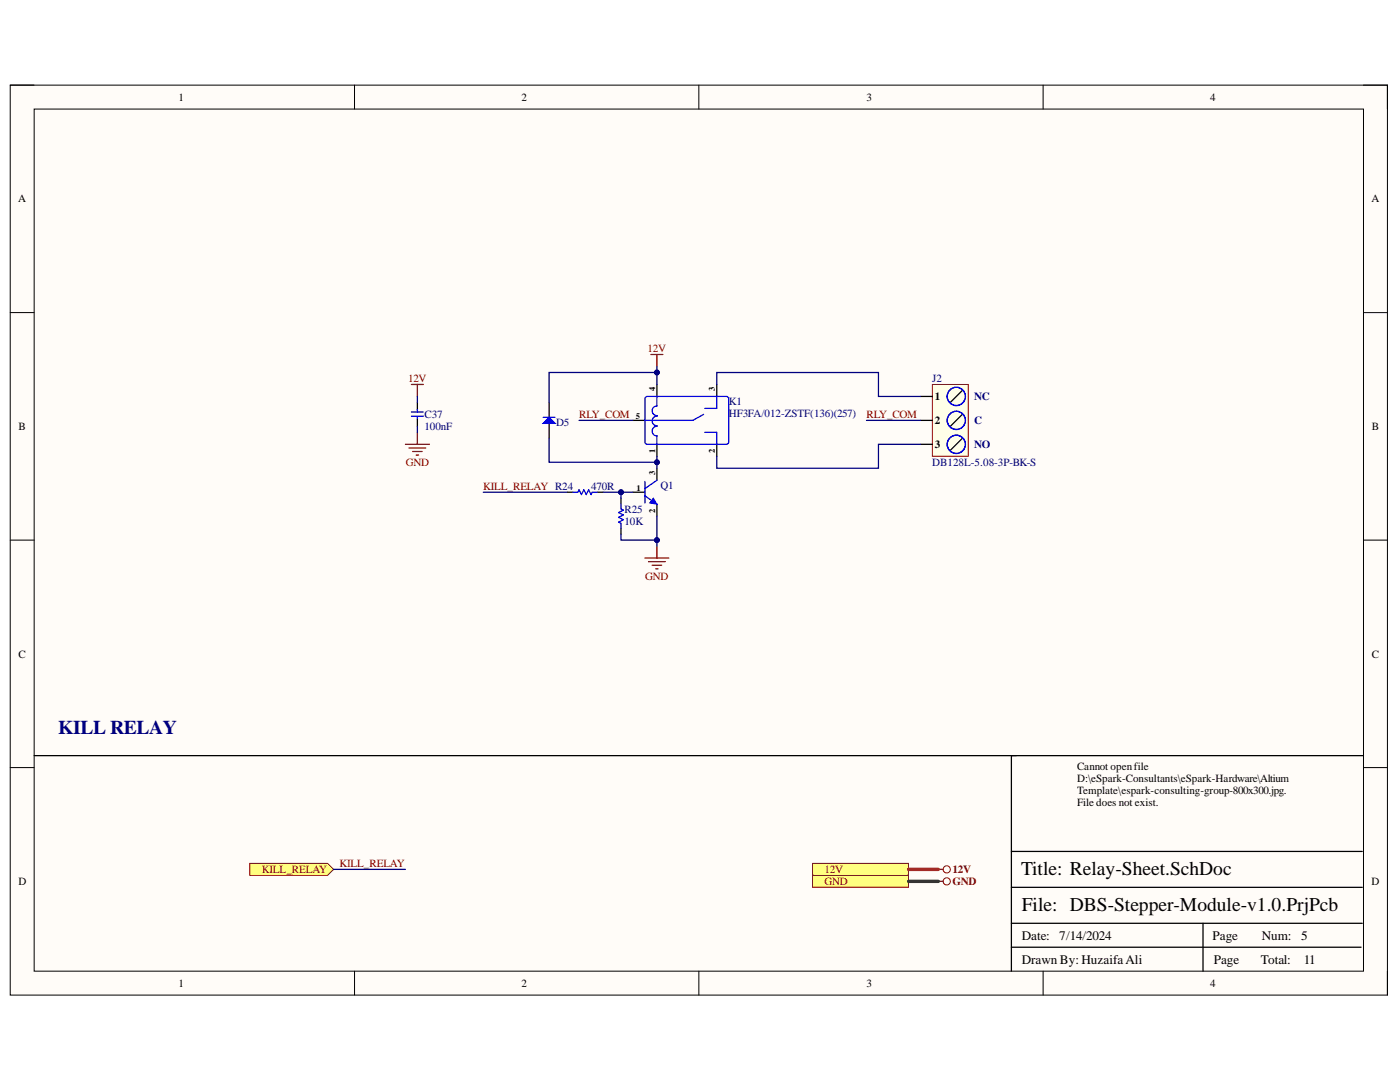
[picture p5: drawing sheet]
<svg xmlns="http://www.w3.org/2000/svg" width="279mm" height="216mm" viewBox="0 0 279 216" stroke-linecap="round" stroke-linejoin="round" font-family="sans-serif">
<path d="M2 17h274.9v181.6h-274.9z" fill-rule="evenodd" fill="#fffcf8"/>
<path d="M2 17h274.9v181.6h-274.9z" fill="none" stroke="#000" stroke-width=".2"/>
<path d="M6.8 21.8h265.3v172h-265.3z" fill-rule="evenodd" fill="#fffcf8"/>
<g fill="none" stroke="#000" stroke-width=".2">
<path d="M2 17h4.8M70.8 17v4.8M139.5 17v4.8M208.2 17v4.8M272.1 17h4.8v4.8M6.8 21.8h265.3v172h-265.3zM2 62.4h4.8M272.1 62.4h4.8M2 107.8h4.8M272.1 107.8h4.8M2 153.2h4.8M272.1 153.2h4.8"/>
<path d="M70.8 193.8v4.8M139.5 193.8v4.8M208.2 193.8v4.8M276.9 193.8v4.8"/>
</g>
<path d="M131.1 76.7v2.4M143 76.7v2.4M126.3 83.9h2.4M131.1 88.7v2.3M143 88.7v2.3M272.1 150.8h-70.3v43M201.8 177.1h70.1M201.8 169.9h70.1M201.8 189h69.8M201.8 184.2h70.1M240.1 184.2v9.6" fill="none" stroke="#000" stroke-width=".25"/>
<path d="M128.9 79.2h16.3l.2 .4v8.8l-.4 .3-16.1-.1-.2-.4v-8.6zM131.1 79.1v1.9M143 79.1v2.4h-2.3M131.1 87v1.7M131.2 85.1a.95 .95 0 0 0-1.1 .9 .95 .95 0 0 0 1.1 1M131.2 83a.95 .95 0 0 0-1.1 1 .95 .95 0 0 0 1.1 .9M131.2 81a.95 .95 0 0 0-1.1 1 .95 .95 0 0 0 1.1 .9M140.4 82.7l-2.1 1.2h-9.6M140.7 86.3h2.3v2.4" fill="none" stroke="#00f" stroke-width=".25"/>
<path d="M186.1 76.7h7.1v14.3h-7.1z" fill-rule="evenodd" fill="#ffffe8"/>
<path d="M186.1 76.7h7.1v14.3h-7.1z" fill="none" stroke="#800000" stroke-width=".2"/>
<path d="M183.7 79.1h2.4M192 77.9l-2.3 2.4M109.6 80.3v3M109.6 84.5v3M183.7 83.9h2.4M183.7 88.7h2.4M192 82.7l-2.3 2.4M192 87.5l-2.3 2.4M6.8 150.8h196" fill="none" stroke="#000" stroke-width=".25"/>
<g fill="none" stroke="#00f" stroke-width=".25">
<circle cx="190.8" cy="79.1" r="1.82"/>
<circle cx="190.9" cy="79.1" r="1.82"/>
<circle cx="190.8" cy="88.7" r="1.82"/>
<circle cx="190.9" cy="83.9" r="1.82"/>
<circle cx="190.9" cy="88.7" r="1.82"/>
</g>
<path d="M109.6 83.3l1.2 1.2h-2.4z" fill="#00f"/>
<path d="M108.4 83.3h2.4M109.6 83.3l1.2 1.2h-2.4zM128.7 98.9l2.4 1.7M128.7 96.1v4.3M131.1 95.8l-2.4 1.7" fill="none" stroke="#00f" stroke-width=".25"/>
<path d="M128.7 111.4h4.8M129.4 112.1h3.4M130.1 112.8h2M130.9 113.5h.4M131.1 109v2.4" fill="none" stroke="#800000" stroke-width=".25"/>
<path d="M126.3 98.2h2.4M131.1 93.4v2.4M131.1 100.6v2.4" fill="none" stroke="#000" stroke-width=".25"/>
<path d="M130.4 99.4l.7 1.2-1.4-.2z" fill="#00f"/>
<path d="M130.4 99.4l.7 1.2-1.4-.2z" fill="none" stroke="#00f" stroke-width=".2"/>
<path d="M113.2 98.2h1.2M119.2 98.2h1.1M123.9 99.4v1.2M123.9 105.4v1.2" fill="none" stroke="#000" stroke-width=".25"/>
<path d="M114.4 98.2h.9l.3-.5 .4 1 .5-1 .5 1 .5-1 .5 1 .2-.5h1M123.9 100.6v1l.5 .2-.9 .5 .9 .5-.9 .4 .9 .5-.9 .5 .4 .2v1" fill="none" stroke="#00f" stroke-width=".25"/>
<path d="M129.9 70.7h2.4M131.1 70.7v2.4" fill="none" stroke="#800000" stroke-width=".25"/>
<path d="M143.1 76.7v-2.4h32.2v4.8h8.4M115.6 83.9h10.7M172.9 83.9h10.8M183.7 88.7h-8.4v4.7h-32.2v-2.4M123.9 106.6v1.2h7.2" fill="none" stroke="#000080" stroke-width=".25"/>
<circle cx="131.1" cy="107.8" r=".48" fill="#000080"/>
<circle cx="131.1" cy="107.8" r=".48" fill="none" stroke="#000080" stroke-width=".2"/>
<path d="M123.9 98.2v1.2" fill="none" stroke="#000080" stroke-width=".25"/>
<circle cx="123.9" cy="98.2" r=".48" fill="#000080"/>
<circle cx="123.9" cy="98.2" r=".48" fill="none" stroke="#000080" stroke-width=".2"/>
<path d="M96.4 98.2h16.8M120.3 98.2h6" fill="none" stroke="#000080" stroke-width=".25"/>
<circle cx="123.9" cy="98.2" r=".48" fill="#000080"/>
<circle cx="123.9" cy="98.2" r=".48" fill="none" stroke="#000080" stroke-width=".2"/>
<path d="M131.1 103v6" fill="none" stroke="#000080" stroke-width=".25"/>
<circle cx="131.1" cy="107.8" r=".48" fill="#000080"/>
<circle cx="131.1" cy="107.8" r=".48" fill="none" stroke="#000080" stroke-width=".2"/>
<path d="M131.1 74.3h-21.5v6" fill="none" stroke="#000080" stroke-width=".25"/>
<circle cx="131.1" cy="74.3" r=".48" fill="#000080"/>
<circle cx="131.1" cy="74.3" r=".48" fill="none" stroke="#000080" stroke-width=".2"/>
<path d="M109.6 87.5v4.7h21.5" fill="none" stroke="#000080" stroke-width=".25"/>
<circle cx="131.1" cy="92.2" r=".48" fill="#000080"/>
<circle cx="131.1" cy="92.2" r=".48" fill="none" stroke="#000080" stroke-width=".2"/>
<path d="M83.3 80.3v1.5M83.3 83.6v1.5" fill="none" stroke="#000" stroke-width=".25"/>
<path d="M82.1 82.2h2.4M82.1 83h2.4M83.3 81.7v.5M83.3 83.2v.4" fill="none" stroke="#00f" stroke-width=".25"/>
<path d="M82.1 76.7h2.4M83.3 76.7v2.4M80.9 88.7h4.8M81.6 89.4h3.4M82.3 90.1h2M83.1 90.8h.4M83.3 86.3v2.4" fill="none" stroke="#800000" stroke-width=".25"/>
<path d="M83.3 79.1v1.2M83.3 85.1v1.2" fill="none" stroke="#000080" stroke-width=".25"/>
<path d="M162.2 174.7h19.1v2.4h-19.1z" fill-rule="evenodd" fill="#ffff80"/>
<g fill="none" stroke="#800000" stroke-width=".2">
<path d="M162.2 174.7h19.1v2.4h-19.1z"/>
<circle cx="188.9" cy="175.9" r=".72"/>
</g>
<path d="M187.3 175.9h.9" fill="none" stroke="#800000" stroke-width=".25"/>
<path d="M181.3 175.9h6" fill="none" stroke="#274e13" stroke-width=".68"/>
<path d="M162.2 172.3h19.1v2.4h-19.1z" fill-rule="evenodd" fill="#ffff80"/>
<g fill="none" stroke="#800000" stroke-width=".2">
<path d="M162.2 172.3h19.1v2.4h-19.1z"/>
<circle cx="188.9" cy="173.5" r=".72"/>
</g>
<path d="M187.3 173.5h.9" fill="none" stroke="#800000" stroke-width=".25"/>
<path d="M181.3 173.5h6" fill="none" stroke="#f00" stroke-width=".68"/>
<path d="M49.8 172.3h15.6l1.2 1.2-1.2 1.2h-15.6z" fill-rule="evenodd" fill="#ffff80"/>
<path d="M49.8 172.3h15.6l1.2 1.2-1.2 1.2h-15.6z" fill="none" stroke="#800000" stroke-width=".2"/>
<path d="M131.1 91v2.4M66.6 173.5h14.3" fill="none" stroke="#000080" stroke-width=".25"/>
<circle cx="131.1" cy="92.2" r=".48" fill="#000080"/>
<circle cx="131.1" cy="92.2" r=".48" fill="none" stroke="#000080" stroke-width=".2"/>
<path d="M131.1 73.1v3.6" fill="none" stroke="#000080" stroke-width=".25"/>
<circle cx="131.1" cy="74.3" r=".48" fill="#000080"/>
<circle cx="131.1" cy="74.3" r=".48" fill="none" stroke="#000080" stroke-width=".2"/>
<text font-size="3.9" fill="#000080" x="11.6" y="146.4">KILL RELAY</text>
<g font-size="3.9">
<text x="203.8" y="174.6">Title: Relay-Sheet.SchDoc</text>
<text x="204" y="181.7">File: DBS-Stepper-Module-v1.0.PrjPcb</text>
</g>
<g font-size="2.6">
<text x="204" y="187.5">Date:</text>
<text x="211.4" y="187.5">7/14/2024</text>
<text x="242" y="187.5">Page</text>
<text x="251.8" y="187.5">Num:</text>
<text x="259.7" y="187.5">5</text>
<text x="204" y="192.3">Drawn By: HuzaifaAli</text>
<text x="242.3" y="192.3">Page</text>
<text x="251.7" y="192.3">Total:</text>
<text x="260.2" y="192.3">11</text>
</g>
<g font-size="2.2">
<text x="35.6" y="20.1">1</text>
<text x="104.1" y="20.1">2</text>
<text x="172.9" y="20.1">3</text>
<text x="241.5" y="20.1">4</text>
<text x="3.6" y="40.4">A</text>
<text x="273.7" y="40.4">A</text>
<text x="186.5" y="79.9">1</text>
<text x="3.7" y="85.8">B</text>
<text x="186.5" y="84.6">2</text>
<text x="186.5" y="89.4">3</text>
<text x="273.8" y="85.8">B</text>
<text x="3.7" y="131.3">C</text>
<text x="273.8" y="131.3">C</text>
<text x="215" y="153.7">Cannot openfile</text>
<text x="215" y="156">D:\eSpark-Consultants\eSpark-Hardware\Altium</text>
<text x="215" y="158.5">Template\espark-consulting-group-800x300.jpg.</text>
<text x="215" y="160.9">File does not exist.</text>
<text x="3.7" y="176.7">D</text>
<text x="273.7" y="176.7">D</text>
<text x="35.6" y="197">1</text>
<text x="104.1" y="197">2</text>
<text x="172.9" y="197">3</text>
<text x="241.5" y="197">4</text>
</g>
<g font-size="2.2" fill="#800000">
<text x="129.2" y="70.3">12V</text>
<text x="81.4" y="76.2">12V</text>
<text x="115.6" y="83.4">RLY_COM</text>
<text x="172.9" y="83.4">RLY_COM</text>
<text x="81" y="93">GND</text>
<text x="96.4" y="97.8">KILL_RELAY R24</text>
<text x="128.8" y="115.7">GND</text>
<text x="67.7" y="173">KILL_RELAY</text>
<text x="52.3" y="174.2">KILL_RELAY</text>
<text x="164.6" y="176.7">GND</text>
<text x="164.6" y="174.2">12V</text>
<text x="190.1" y="176.7">GND</text>
<text x="190.1" y="174.2">12V</text>
</g>
<g font-size="2.2" fill="#000080">
<text x="186" y="76.2">J2</text>
<text x="84.7" y="83.4">C37</text>
<text x="145.4" y="80.8">K1</text>
<text x="145.4" y="83.2">HF3FA/012-ZSTF(136)(257)</text>
<text x="194.4" y="79.9">NC</text>
<text x="84.7" y="85.8">100nF</text>
<text x="111" y="85">D5</text>
<text x="194.4" y="84.6">C</text>
<text x="194.4" y="89.4">NO</text>
<text x="186" y="93">DB128L-5.08-3P-BK-S</text>
<text x="118" y="97.8">470R</text>
<text x="131.8" y="97.5">Q1</text>
<text x="124.6" y="102.4">R25</text>
<text x="124.6" y="104.7">10K</text>
</g>
<g font-size="1.7">
<text x="126.9" y="83.5">5</text>
<text x="130.7" y="78.1" transform="rotate(-90 130.7 78.1)">4</text>
<text x="142.7" y="78.1" transform="rotate(-90 142.7 78.1)">3</text>
<text x="130.7" y="94.8" transform="rotate(-90 130.7 94.8)">3</text>
<text x="130.7" y="90.4" transform="rotate(-90 130.7 90.4)">1</text>
<text x="142.7" y="90.4" transform="rotate(-90 142.7 90.4)">2</text>
<text x="127" y="97.9">1</text>
<text x="130.7" y="102.4" transform="rotate(-90 130.7 102.4)">2</text>
</g>
</svg>
